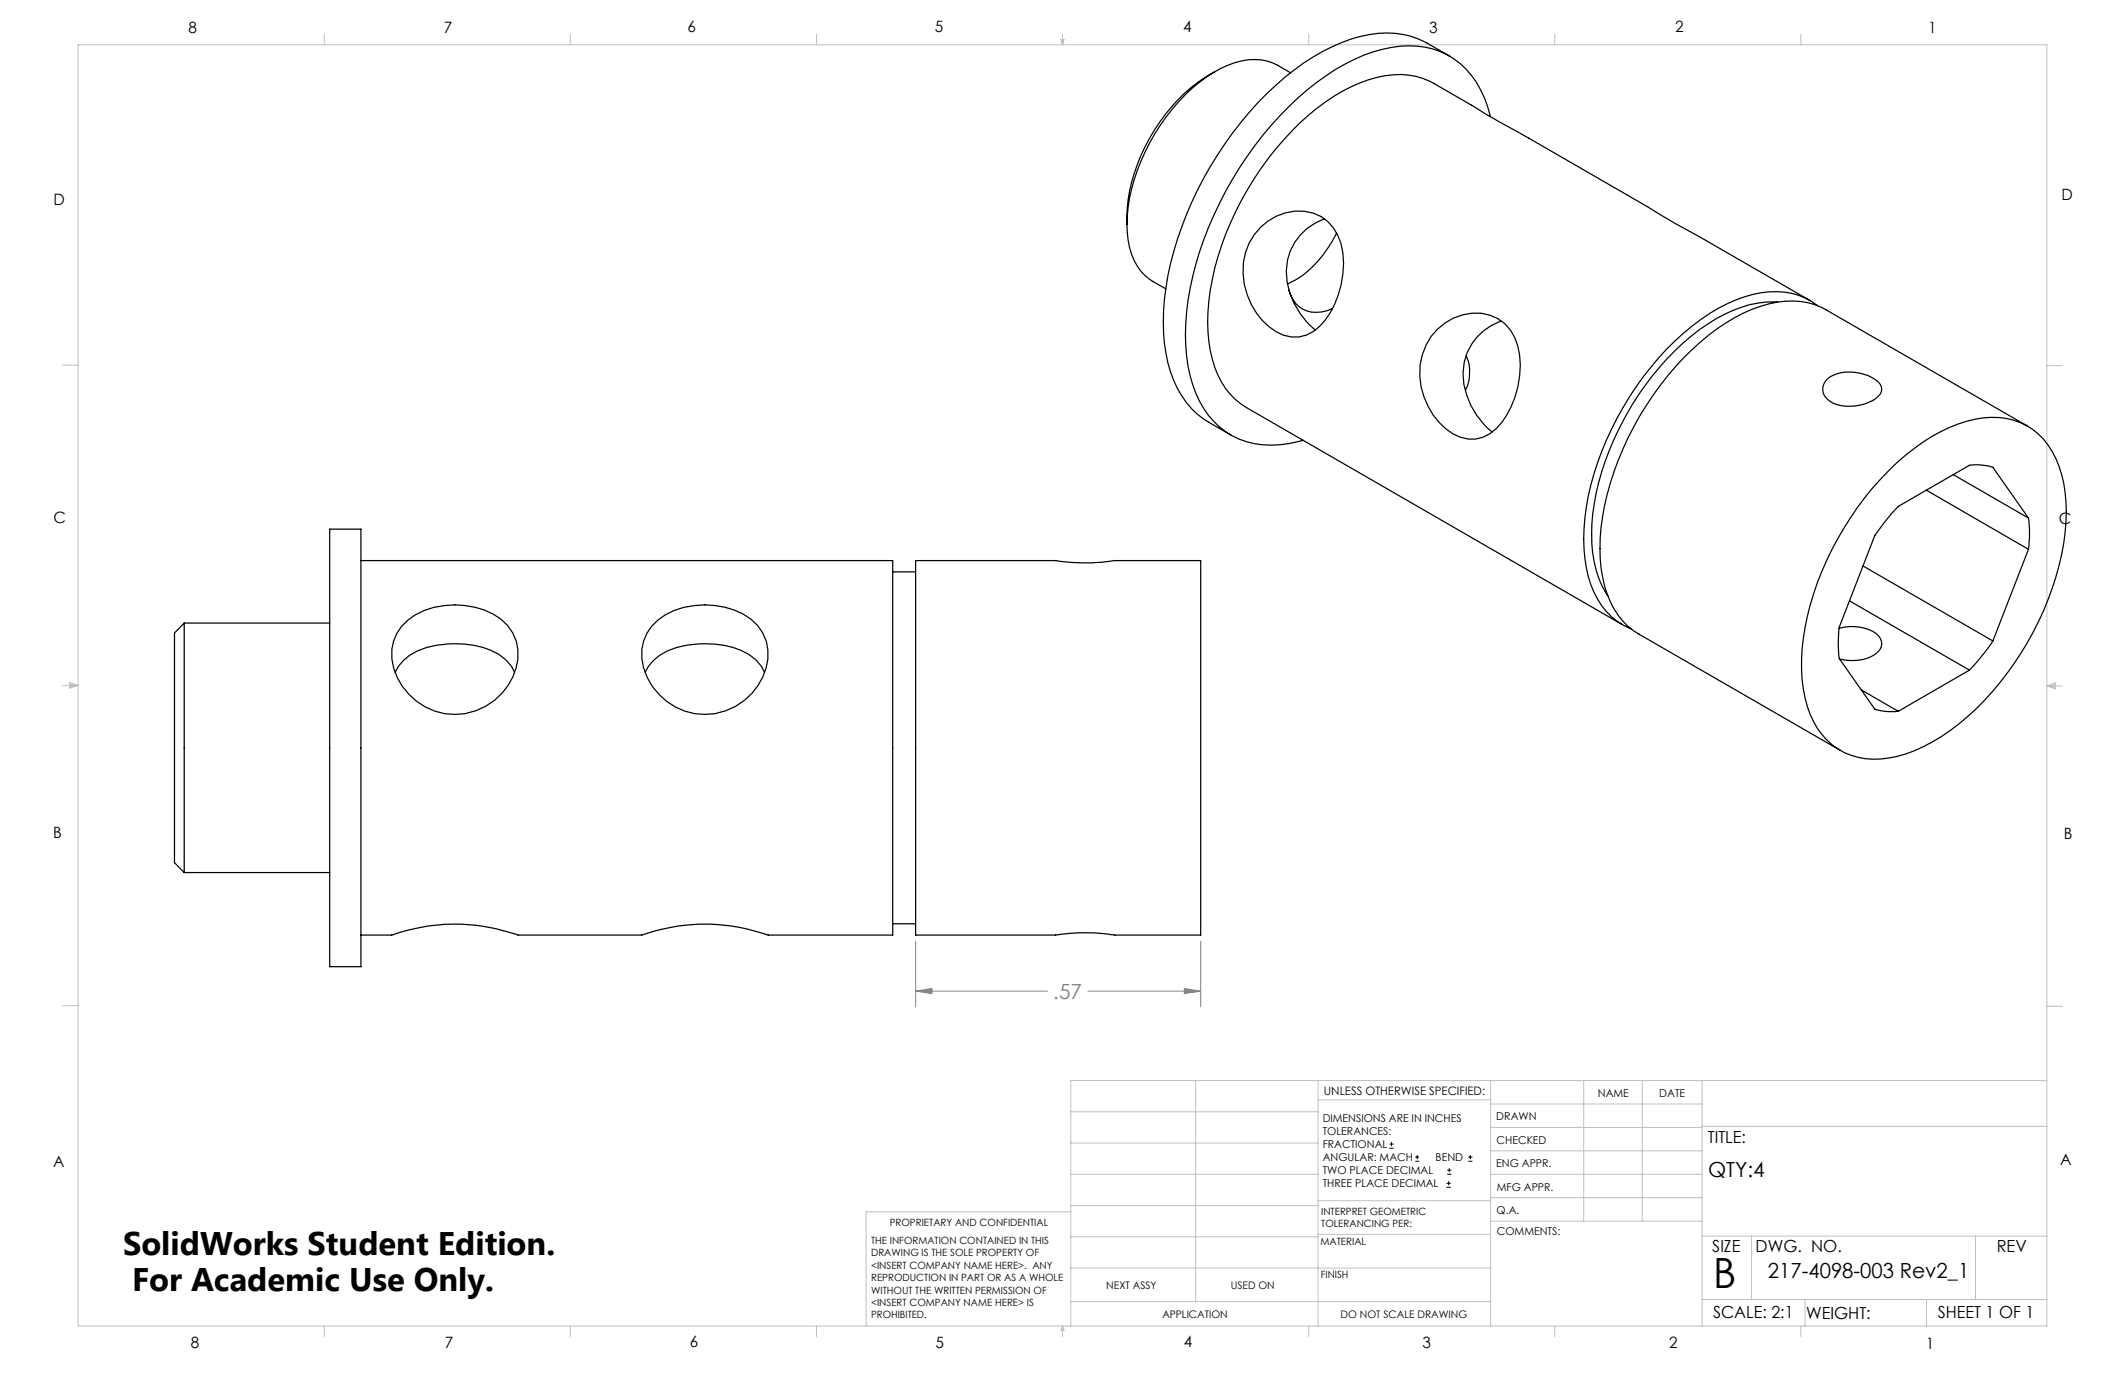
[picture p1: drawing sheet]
<svg xmlns="http://www.w3.org/2000/svg" width="432mm" height="279mm" viewBox="0 0 432 279" stroke-linecap="round" stroke-linejoin="round" font-family="sans-serif">
<g fill="none" stroke="#000" stroke-width=".2">
<path d="M282.3 233.3h.9M282.3 232.5h.9M282.8 232.1v.8M287.6 236h.8M287.6 235.1h.8M288 234.7v.8M294.1 238.6h.8M294.1 237.8h.8M294.5 237.4v.8M298.3 236h.9M298.3 235.1h.9M298.8 234.7v.8"/>
<path d="M293.9 241.3h.9M293.9 240.5h.9M294.4 240v.8"/>
</g>
<path d="M186.1 191.3v13.3M244 191.3v13.3M186.1 201.4l3.3-.5v1zM186.1 201.4h26.7M221.1 201.4h22.9M240.7 200.9l3.3 .5-3.3 .5z" fill="none" stroke="#808080" stroke-width=".2"/>
<g fill="none" stroke="#c0c0c0" stroke-width=".2">
<path d="M15.9 9.1h400v260.4h-400zM65.9 6.9v2.2M115.9 6.9v2.2M165.9 6.9v2.2M215.6 8h.6l-.3 1.1zM215.7 8l.2 1.1M215.9 6.9v2.2M216 8l-.1 1.1M265.9 6.9v2.2M315.9 6.9v2.2M365.9 6.9v2.2M12.7 74.2h3.2"/>
<path d="M415.9 74.3h3.2M12.7 139.3h3.2M14.2 139.1l1.7 .2M14.2 138.7l1.7 .6-1.7 .5zM15.9 139.3l-1.7 .3M415.9 139.4h3.2M415.9 139.4l1.8-.6v1.2zM415.9 139.4l1.8 .3M417.7 139.2l-1.8 .2M12.7 204.4h3.2M243 219.6v44.9M267.8 219.6v49.9"/>
<path d="M302.9 219.6v49.9M321.8 219.6v28.5M333.7 219.6v28.5M345.9 219.6v49.9M415.9 204.5h3.2M415.9 219.6h-198.3v49.9M217.6 238.6h50.2M217.6 232.3h50.2M217.6 225.9h50.2M267.8 223.5h35.1M302.9 233.9h43M302.9 229.1h43"/>
<path d="M302.9 224.3h43M302.9 238.6h43M345.9 228.9h70M217.6 257.7h85.3M217.6 251.3h50.2M217.6 245h50.2M217.6 246.2h-41.6v23.3M267.8 250.8h35.1M267.8 244h35.1M302.9 248.1h43M302.9 243.4h43M345.9 251.2h70"/>
<path d="M355.9 251.2v12.9M401.4 251.2v12.9M65.9 269.5v2.1M115.9 269.5v2.1M165.9 269.5v2.1M215.9 269.5v2.1M215.9 269.5l.3 .8h-.6zM217.6 264.5h85.3M265.9 269.5v2.1M315.9 269.5v2.1M345.9 264.1h70M365.9 269.5v2.1"/>
<path d="M366.8 264.1v5.4M391.5 264.1v5.4"/>
</g>
<path d="M240.7 200.9l3.3 .5-3.3 .5zM186.1 201.4l3.3-.5v1z" fill="#808080"/>
<g fill="none" stroke="#000" stroke-width=".25">
<path d="M246.9 14.5a35.6 35.6 0 0 0-16.4 20.7 29.4 29.4 0 0 0-1.5 10.4M262.2 14.8a12.4 12.4 0 0 0-7.2-2.7 18.8 18.8 0 0 0-11.3 4.7 40.7 40.7 0 0 0-14.6 27.1l-.1 1.7M294.5 11.4a34.3 34.3 0 0 0-7.8-4 22.2 22.2 0 0 0-16 2.1 55.4 55.4 0 0 0-20.3 17.6 71 71 0 0 0-13.8 33.7 33.2 33.2 0 0 0 2.7 18.2 16.1 16.1 0 0 0 6.3 6.8l4.5 2.6M302.8 23.7a18.4 18.4 0 0 0-8.6-12.5 18.3 18.3 0 0 0-13.3-1.2 42.3 42.3 0 0 0-19 11.7 72.8 72.8 0 0 0-20.5 39.3 37.1 37.1 0 0 0 1.6 18.9 16 16 0 0 0 17.1 10.5l1.8-.3 2.9-.6M229 45.6a13.9 13.9 0 0 0 3.7 10.4l1.5 1.2 2.7 1.5M256.2 46.1a10.6 10.6 0 0 1 12.2-2.1 10.5 10.5 0 0 1 4.6 9.5 19 19 0 0 1-4.9 12.9 7.1 7.1 0 0 1-10.2 0 14.7 14.7 0 0 1-4-17.1l1-1.6zM261.9 58.9a5.7 5.7 0 0 0 7.7 4.2l1.1-.4M269.1 44.5a11.5 11.5 0 0 0-7 15.1 16.9 16.9 0 0 0 5.2 7.5M271.6 47.3a21.9 21.9 0 0 1-9.2 10l-.7 .4M292.1 66.9a10.1 10.1 0 0 1 13.6-1.2 12.2 12.2 0 0 1 3.1 10.7 18.1 18.1 0 0 1-4.8 10.7 6.9 6.9 0 0 1-8.8 1.1 14.7 14.7 0 0 1-6.2-16.2l.8-1.9 1-1.7zM297.9 72.3a8 8 0 0 1-.1 7M305 65.2a11.5 11.5 0 0 0-6.9 15.2 16.1 16.1 0 0 0 5.1 7.4"/>
<path d="M361.2 61.4a21.6 21.6 0 0 0-12.5 3.4 52.9 52.9 0 0 0-19.6 22.1 46.1 46.1 0 0 0-5.5 25.5 19.3 19.3 0 0 0 3.1 8.7M367.7 61l-27.1-15.5-5.6-3.4-33.2-19-10.5-6.2a15.9 15.9 0 0 0-13.3-.7 41.3 41.3 0 0 0-17.3 12.4 61.5 61.5 0 0 0-15.1 32.6 29.1 29.1 0 0 0 1.9 15 14.3 14.3 0 0 0 5.8 6.6l76.4 44.1M369.3 62.1a14.1 14.1 0 0 0-11.4-2.6 32.5 32.5 0 0 0-15.8 8.2 62.5 62.5 0 0 0-19.8 35.4 32.8 32.8 0 0 0 1 15.7 14.4 14.4 0 0 0 8.1 9M371.1 77.3a7.5 7.5 0 0 1 7.5-1.3 5.4 5.4 0 0 1 3.7 2.5 2.5 2.5 0 0 1-1.7 2.9 9.8 9.8 0 0 1-8.2 .5 2.95 2.95 0 0 1-1.7-4.1zM383.8 95.6a35.7 35.7 0 0 1 17.5-10.4 13.9 13.9 0 0 1 14.9 5.3 23.2 23.2 0 0 1 3.7 13.5 56.4 56.4 0 0 1-9.4 28.9 51 51 0 0 1-19.8 18.9 20.2 20.2 0 0 1-13.2 2.1 14.2 14.2 0 0 1-10.3-10.4 37.4 37.4 0 0 1 .6-20.5 64.1 64.1 0 0 1 16-27.4zM391.4 99.6l20.8 12M396.9 96.4l15.3 8.9M412 86.6l-41-23.7a15.8 15.8 0 0 0-13.2-.7 41.1 41.1 0 0 0-17.4 12.4 61.8 61.8 0 0 0-15.1 32.6 27.8 27.8 0 0 0 2.6 16.5 13.8 13.8 0 0 0 5.1 5.1l40.9 23.7M67 107.5h6.3v88.9h-6.3zM73.3 113.9h108.1v76.1h-25.3a38 38 0 0 0-25.7 0h-25.1a37.9 37.9 0 0 0-25.7 0h-6.3M181.4 116.2h4.7M214.5 113.9h-28.4v76.1h28.4a39.4 39.4 0 0 1 12 0h17.5v-76.1h-17.5a39.5 39.5 0 0 1-12 0h.1"/>
<path d="M378.6 115l26.4 15.2M412.2 105.3l-7.2-10.3a11.4 11.4 0 0 0-4.8-.5l-14.5 8.4-3 3.6-1.7 2.3-7.3 18.7a23.9 23.9 0 0 0 0 6.3l7.3 10.3a11.4 11.4 0 0 0 4.7 .4M412.2 105.3a23.9 23.9 0 0 1 0 6.3M412.2 111.6l-7.2 18.6M37.4 126.6v50.7M37.4 126.6l-1.9 2v46.7l1.9 2M37.4 126.6h29.6M80.3 136.6a9.4 9.4 0 0 1 6.4-5 19.9 19.9 0 0 1 14.7 1.4l1.3 1 1.2 1.4 .7 1.2M82.9 126a15.8 15.8 0 0 1 13.7-2.6 10.7 10.7 0 0 1 8.3 6.9 11.6 11.6 0 0 1-4.4 12 12.8 12.8 0 0 1-13.8 1.5 12.8 12.8 0 0 1-7.1-11.9 9 9 0 0 1 3.3-5.9zM131.1 136.6a9.4 9.4 0 0 1 6.4-5 19.9 19.9 0 0 1 14.7 1.4l1.3 1 1.2 1.4 .7 1.2M132.4 127.3a13.9 13.9 0 0 1 10.8-4.4 14.4 14.4 0 0 1 10.7 4.2 9.5 9.5 0 0 1 1.1 10.4 12.8 12.8 0 0 1-14.6 7.4 12.8 12.8 0 0 1-10-13l.4-1.6 .6-1.6zM373.7 127.7a8.8 8.8 0 0 1 8 1.5 2.36 2.36 0 0 1-.7 3.8 9.5 9.5 0 0 1-7.2 .9"/>
<path d="M375.8 122.1l24.4 14.1M400.2 136.2l-14.5 8.3M405 130.2a46.1 46.1 0 0 1-4.8 6M378.2 140.2l7.5 4.3M37.4 177.3h29.6M181.4 187.7h4.7"/>
</g>
<text font-size="8.5" x="348.1" y="261.8">B</text>
<g font-size="6.6">
<text x="25" y="255">SolidWorks Student Edition.</text>
<text x="26.8" y="262.3">For Academic Use Only.</text>
</g>
<text font-size="4.2" fill="#808080" x="214" y="203">.57</text>
<g font-size="4.2">
<text x="347.1" y="239.3">QTY:4</text>
<text x="359.2" y="259.8">217-4098-003 Rev2_1</text>
</g>
<g font-size="3.4">
<text x="347.1" y="232.3">TITLE:</text>
<text x="347.9" y="254.3">SIZE</text>
<text x="356.7" y="254.4">DWG. NO.</text>
<text x="405.7" y="254.5">REV</text>
<text x="348.1" y="267.9">SCALE: 2:1</text>
<text x="367" y="268">WEIGHT:</text>
<text x="393.8" y="267.9">SHEET 1 OF 1</text>
</g>
<g font-size="3.2">
<text x="38.3" y="6.7">8</text>
<text x="90.2" y="6.7">7</text>
<text x="139.7" y="6.5">6</text>
<text x="190" y="6.5">5</text>
<text x="240.4" y="6.5">4</text>
<text x="290.4" y="6.7">3</text>
<text x="340.4" y="6.5">2</text>
<text x="391.9" y="6.7">1</text>
<text x="10.9" y="41.6">D</text>
<text x="418.9" y="40.7">D</text>
<text x="10.9" y="106.3">C</text>
<text x="418.4" y="106.4">C</text>
<text x="10.8" y="170.2">B</text>
<text x="419.4" y="170.6">B</text>
<text x="10.8" y="237.2">A</text>
<text x="418.6" y="236.8">A</text>
<text x="38.8" y="273.8">8</text>
<text x="90.4" y="273.8">7</text>
<text x="140.2" y="273.8">6</text>
<text x="190.1" y="273.9">5</text>
<text x="240.5" y="273.8">4</text>
<text x="289" y="273.9">3</text>
<text x="339.1" y="273.8">2</text>
<text x="391.4" y="274.1">1</text>
</g>
<text font-size="2.4" x="269" y="222.4">UNLESS OTHERWISE SPECIFIED:</text>
<g font-size="2.2">
<text x="268.8" y="228">DIMENSIONS ARE IN INCHES</text>
<text x="304.1" y="227.7">DRAWN</text>
<text x="324.7" y="222.9">NAME</text>
<text x="337.2" y="222.9">DATE</text>
<text x="268.8" y="230.6">TOLERANCES:</text>
<text x="268.8" y="233.3">FRACTIONAL</text>
<text x="304.1" y="232.6">CHECKED</text>
<text x="268.8" y="236">ANGULAR: MACH</text>
<text x="268.8" y="238.6">TWO PLACE DECIMAL</text>
<text x="291.7" y="236">BEND</text>
<text x="304" y="237.2">ENG APPR.</text>
<text x="268.8" y="241.3">THREE PLACE DECIMAL</text>
<text x="304.2" y="241.9">MFG APPR.</text>
<text x="304.1" y="246.7">Q.A.</text>
<text x="304.1" y="250.9">COMMENTS:</text>
</g>
<g font-size="2.1">
<text x="224.8" y="262">NEXT ASSY</text>
<text x="250.1" y="261.9">USED ON</text>
<text x="236.2" y="267.8">APPLICATION</text>
<text x="272.4" y="267.8">DO NOT SCALE DRAWING</text>
</g>
<g font-size="2">
<text x="180.8" y="249.2">PROPRIETARY AND CONFIDENTIAL</text>
<text x="268.5" y="246.8">INTERPRET GEOMETRIC</text>
<text x="268.5" y="249.4">TOLERANCING PER:</text>
<text x="177" y="252.8">THE INFORMATION CONTAINED IN THIS</text>
<text x="177" y="255.3">DRAWING IS THE SOLE PROPERTY OF</text>
<text x="177" y="257.8">&lt;INSERT COMPANY NAME HERE&gt;. ANY</text>
<text x="268.3" y="252.9">MATERIAL</text>
<text x="177" y="260.3">REPRODUCTION IN PART OR AS A WHOLE</text>
<text x="177" y="262.9">WITHOUT THE WRITTEN PERMISSION OF</text>
<text x="268.4" y="259.7">FINISH</text>
<text x="177" y="265.4">&lt;INSERT COMPANY NAME HERE&gt; IS</text>
<text x="177" y="267.9">PROHIBITED.</text>
</g>
</svg>
